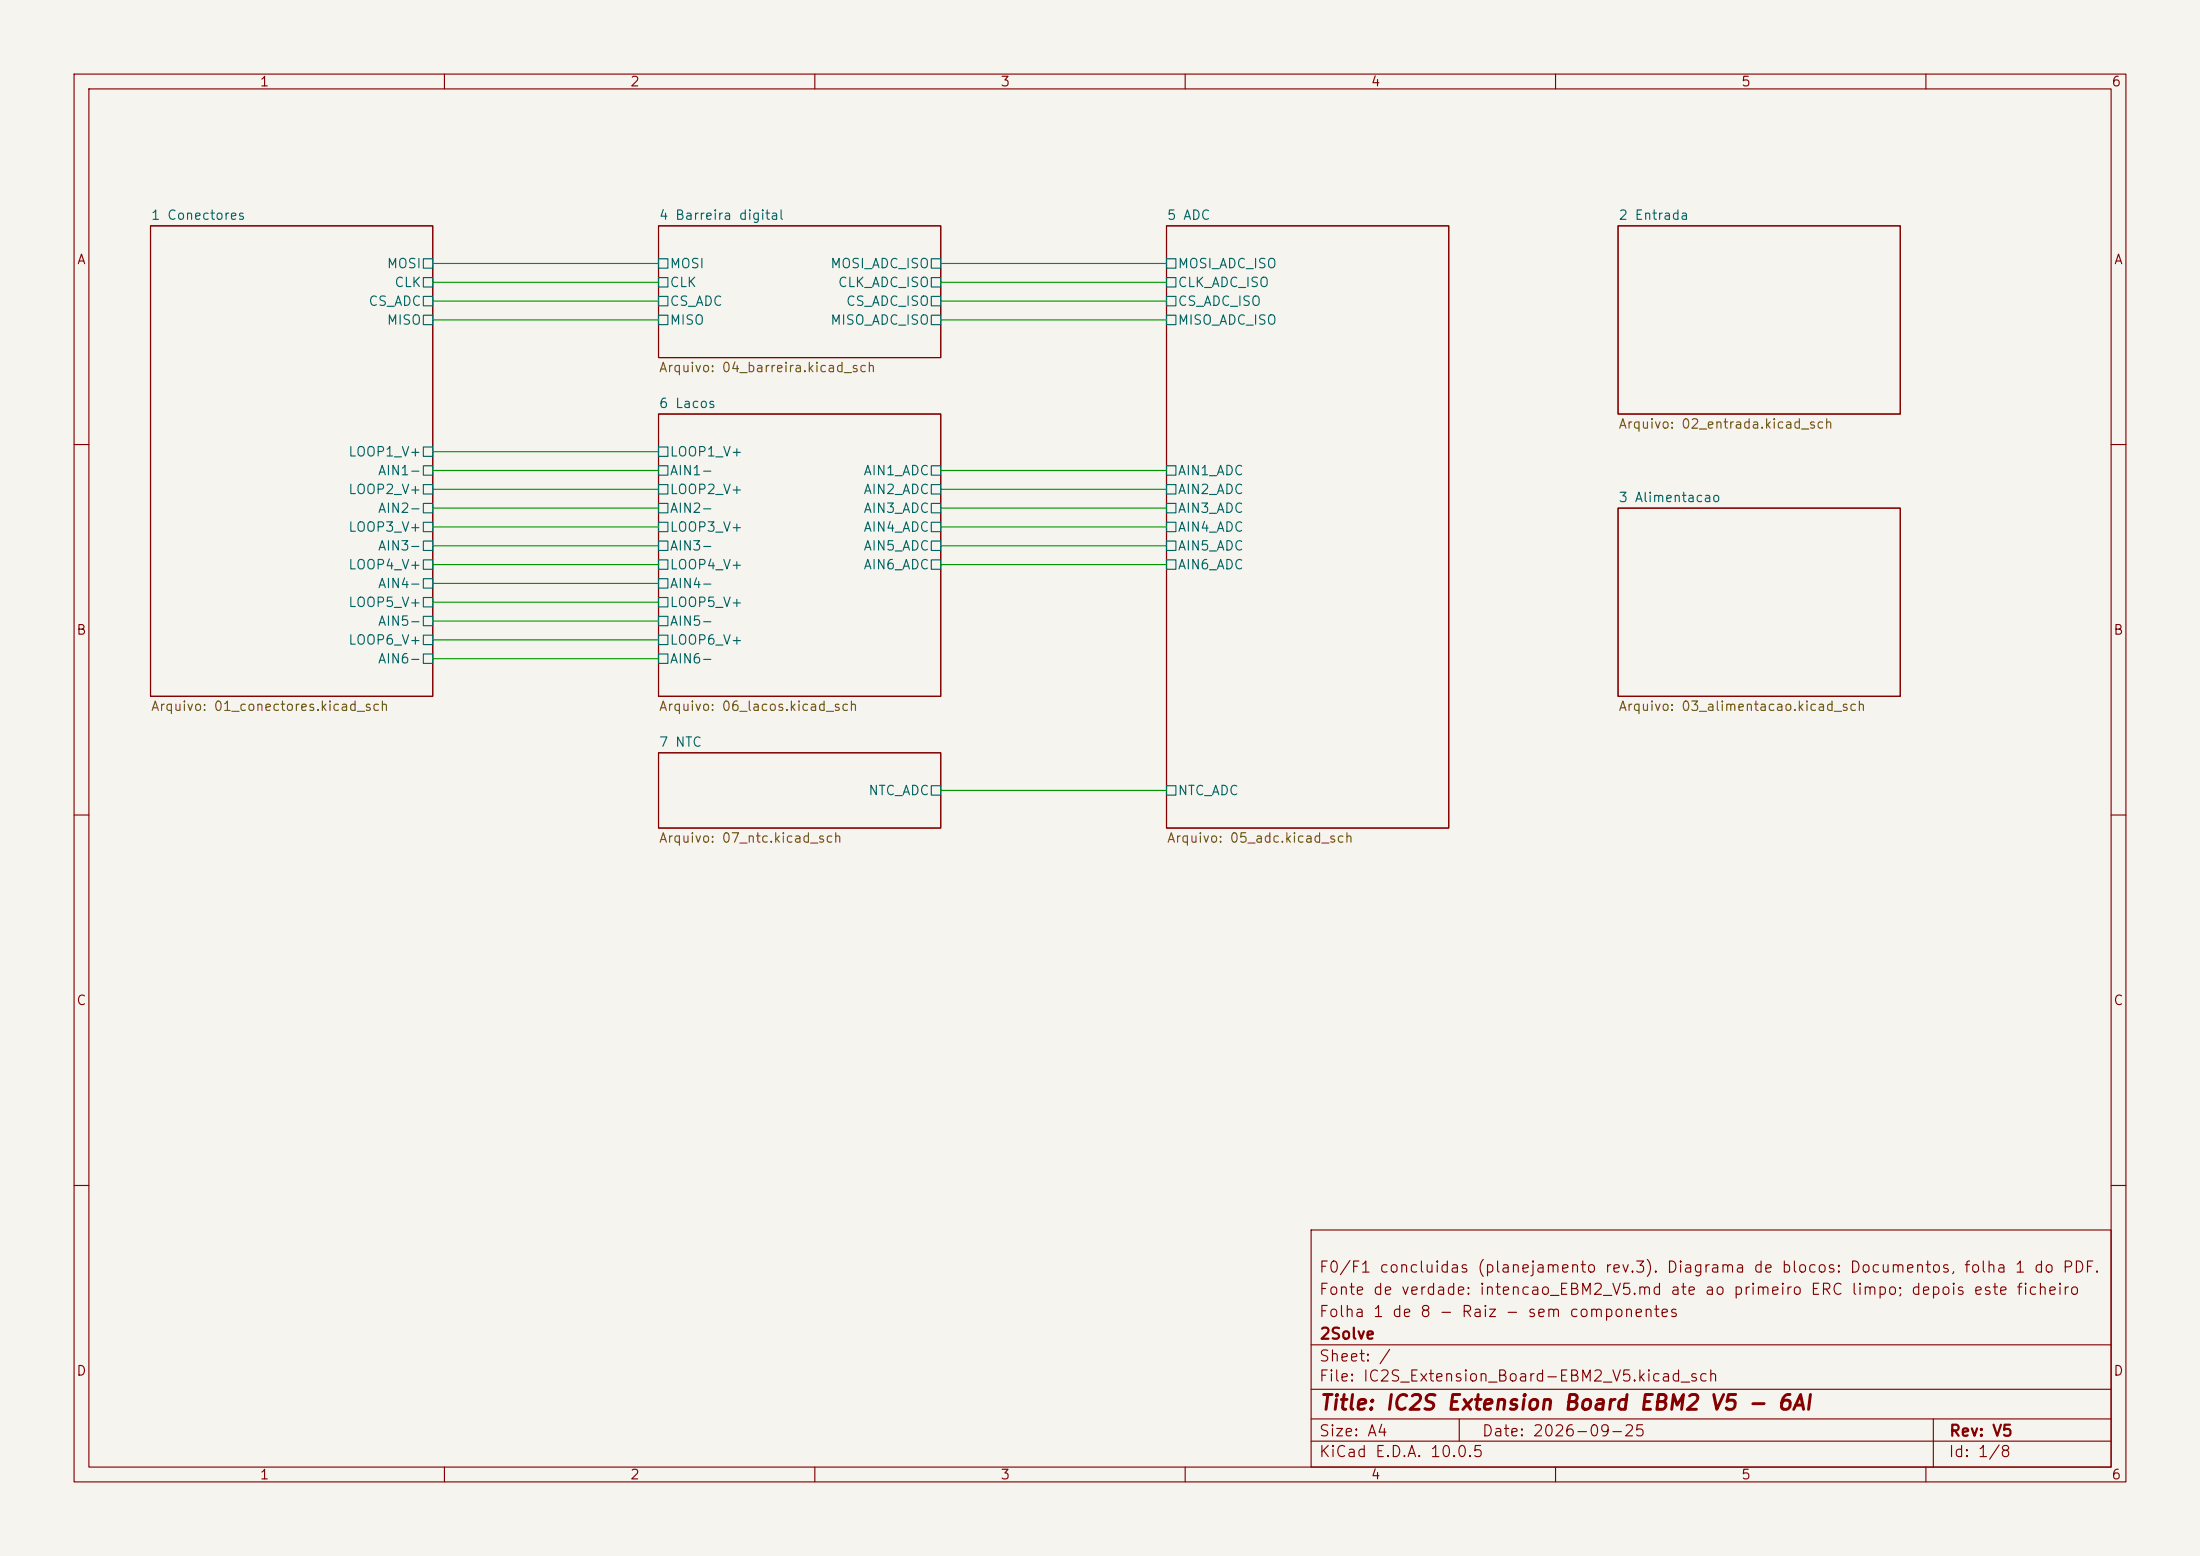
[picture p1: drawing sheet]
(kicad_sch
 (version 20260306)
 (generator "eeschema")
 (generator_version "10.0")
 (paper "A4")
 (title_block
  (title "IC2S Extension Board EBM2 V5 - 6AI")
  (date "2026-09-25")
  (rev "V5")
  (company "2Solve")
  (comment 1 "Folha 1 de 8 - Raiz - sem componentes")
  (comment 2 "Fonte de verdade: intencao_EBM2_V5.md ate ao primeiro ERC limpo; depois este ficheiro")
  (comment 3 "F0/F1 concluidas (planejamento rev.3). Diagrama de blocos: Documentos, folha 1 do PDF."))
 (lib_symbols)
 (wire
  (pts (xy 58.42 81.28) (xy 88.9 81.28))
  (stroke (width 0) (type default)))
 (wire
  (pts (xy 58.42 88.9) (xy 88.9 88.9))
  (stroke (width 0) (type default)))
 (wire
  (pts (xy 58.42 66.04) (xy 88.9 66.04))
  (stroke (width 0) (type default)))
 (wire
  (pts (xy 58.42 86.36) (xy 88.9 86.36))
  (stroke (width 0) (type default)))
 (wire
  (pts (xy 127 66.04) (xy 157.48 66.04))
  (stroke (width 0) (type default)))
 (wire
  (pts (xy 58.42 78.74) (xy 88.9 78.74))
  (stroke (width 0) (type default)))
 (wire
  (pts (xy 58.42 38.1) (xy 88.9 38.1))
  (stroke (width 0) (type default)))
 (wire
  (pts (xy 58.42 43.18) (xy 88.9 43.18))
  (stroke (width 0) (type default)))
 (wire
  (pts (xy 127 73.66) (xy 157.48 73.66))
  (stroke (width 0) (type default)))
 (wire
  (pts (xy 58.42 63.5) (xy 88.9 63.5))
  (stroke (width 0) (type default)))
 (wire
  (pts (xy 127 43.18) (xy 157.48 43.18))
  (stroke (width 0) (type default)))
 (wire
  (pts (xy 58.42 76.2) (xy 88.9 76.2))
  (stroke (width 0) (type default)))
 (wire
  (pts (xy 58.42 68.58) (xy 88.9 68.58))
  (stroke (width 0) (type default)))
 (wire
  (pts (xy 58.42 60.96) (xy 88.9 60.96))
  (stroke (width 0) (type default)))
 (wire
  (pts (xy 58.42 83.82) (xy 88.9 83.82))
  (stroke (width 0) (type default)))
 (wire
  (pts (xy 127 106.68) (xy 157.48 106.68))
  (stroke (width 0) (type default)))
 (wire
  (pts (xy 127 63.5) (xy 157.48 63.5))
  (stroke (width 0) (type default)))
 (wire
  (pts (xy 58.42 71.12) (xy 88.9 71.12))
  (stroke (width 0) (type default)))
 (wire
  (pts (xy 58.42 35.56) (xy 88.9 35.56))
  (stroke (width 0) (type default)))
 (wire
  (pts (xy 127 71.12) (xy 157.48 71.12))
  (stroke (width 0) (type default)))
 (wire
  (pts (xy 127 76.2) (xy 157.48 76.2))
  (stroke (width 0) (type default)))
 (wire
  (pts (xy 58.42 73.66) (xy 88.9 73.66))
  (stroke (width 0) (type default)))
 (wire
  (pts (xy 127 68.58) (xy 157.48 68.58))
  (stroke (width 0) (type default)))
 (wire
  (pts (xy 127 35.56) (xy 157.48 35.56))
  (stroke (width 0) (type default)))
 (wire
  (pts (xy 127 40.64) (xy 157.48 40.64))
  (stroke (width 0) (type default)))
 (wire
  (pts (xy 58.42 40.64) (xy 88.9 40.64))
  (stroke (width 0) (type default)))
 (wire
  (pts (xy 127 38.1) (xy 157.48 38.1))
  (stroke (width 0) (type default)))
 (sheet
  (at 218.44 68.58)
  (size 38.1 25.4)
  (exclude_from_sim no)
  (in_bom yes)
  (on_board yes)
  (dnp no)
  (fields_autoplaced yes)
  (stroke (width 0.1524) (type solid))
  (fill (color 0 0 0 0))
  (property "Sheetname" "3 Alimentacao" (at 218.44 67.8684 0) (show_name no) (do_not_autoplace no) (effects (font (size 1.27 1.27)) (justify left bottom)))
  (property "Sheetfile" "03_alimentacao.kicad_sch" (at 218.44 94.5646 0) (show_name no) (do_not_autoplace no) (effects (font (size 1.27 1.27)) (justify left top))))
 (sheet
  (at 88.9 30.48)
  (size 38.1 17.78)
  (exclude_from_sim no)
  (in_bom yes)
  (on_board yes)
  (dnp no)
  (fields_autoplaced yes)
  (stroke (width 0.1524) (type solid))
  (fill (color 0 0 0 0))
  (property "Sheetname" "4 Barreira digital" (at 88.9 29.7684 0) (show_name no) (do_not_autoplace no) (effects (font (size 1.27 1.27)) (justify left bottom)))
  (property "Sheetfile" "04_barreira.kicad_sch" (at 88.9 48.8446 0) (show_name no) (do_not_autoplace no) (effects (font (size 1.27 1.27)) (justify left top)))
  (pin "MOSI" passive (at 88.9 35.56 180) (effects (font (size 1.27 1.27)) (justify left)))
  (pin "CLK" passive (at 88.9 38.1 180) (effects (font (size 1.27 1.27)) (justify left)))
  (pin "CS_ADC" passive (at 88.9 40.64 180) (effects (font (size 1.27 1.27)) (justify left)))
  (pin "MISO" passive (at 88.9 43.18 180) (effects (font (size 1.27 1.27)) (justify left)))
  (pin "MOSI_ADC_ISO" passive (at 127 35.56 0) (effects (font (size 1.27 1.27)) (justify right)))
  (pin "CLK_ADC_ISO" passive (at 127 38.1 0) (effects (font (size 1.27 1.27)) (justify right)))
  (pin "CS_ADC_ISO" passive (at 127 40.64 0) (effects (font (size 1.27 1.27)) (justify right)))
  (pin "MISO_ADC_ISO" passive (at 127 43.18 0) (effects (font (size 1.27 1.27)) (justify right))))
 (sheet
  (at 88.9 55.88)
  (size 38.1 38.1)
  (exclude_from_sim no)
  (in_bom yes)
  (on_board yes)
  (dnp no)
  (fields_autoplaced yes)
  (stroke (width 0.1524) (type solid))
  (fill (color 0 0 0 0))
  (property "Sheetname" "6 Lacos" (at 88.9 55.1684 0) (show_name no) (do_not_autoplace no) (effects (font (size 1.27 1.27)) (justify left bottom)))
  (property "Sheetfile" "06_lacos.kicad_sch" (at 88.9 94.5646 0) (show_name no) (do_not_autoplace no) (effects (font (size 1.27 1.27)) (justify left top)))
  (pin "LOOP1_V+" passive (at 88.9 60.96 180) (effects (font (size 1.27 1.27)) (justify left)))
  (pin "AIN1-" passive (at 88.9 63.5 180) (effects (font (size 1.27 1.27)) (justify left)))
  (pin "LOOP2_V+" passive (at 88.9 66.04 180) (effects (font (size 1.27 1.27)) (justify left)))
  (pin "AIN2-" passive (at 88.9 68.58 180) (effects (font (size 1.27 1.27)) (justify left)))
  (pin "LOOP3_V+" passive (at 88.9 71.12 180) (effects (font (size 1.27 1.27)) (justify left)))
  (pin "AIN3-" passive (at 88.9 73.66 180) (effects (font (size 1.27 1.27)) (justify left)))
  (pin "LOOP4_V+" passive (at 88.9 76.2 180) (effects (font (size 1.27 1.27)) (justify left)))
  (pin "AIN4-" passive (at 88.9 78.74 180) (effects (font (size 1.27 1.27)) (justify left)))
  (pin "LOOP5_V+" passive (at 88.9 81.28 180) (effects (font (size 1.27 1.27)) (justify left)))
  (pin "AIN5-" passive (at 88.9 83.82 180) (effects (font (size 1.27 1.27)) (justify left)))
  (pin "LOOP6_V+" passive (at 88.9 86.36 180) (effects (font (size 1.27 1.27)) (justify left)))
  (pin "AIN6-" passive (at 88.9 88.9 180) (effects (font (size 1.27 1.27)) (justify left)))
  (pin "AIN1_ADC" passive (at 127 63.5 0) (effects (font (size 1.27 1.27)) (justify right)))
  (pin "AIN2_ADC" passive (at 127 66.04 0) (effects (font (size 1.27 1.27)) (justify right)))
  (pin "AIN3_ADC" passive (at 127 68.58 0) (effects (font (size 1.27 1.27)) (justify right)))
  (pin "AIN4_ADC" passive (at 127 71.12 0) (effects (font (size 1.27 1.27)) (justify right)))
  (pin "AIN5_ADC" passive (at 127 73.66 0) (effects (font (size 1.27 1.27)) (justify right)))
  (pin "AIN6_ADC" passive (at 127 76.2 0) (effects (font (size 1.27 1.27)) (justify right))))
 (sheet
  (at 20.32 30.48)
  (size 38.1 63.5)
  (exclude_from_sim no)
  (in_bom yes)
  (on_board yes)
  (dnp no)
  (fields_autoplaced yes)
  (stroke (width 0.1524) (type solid))
  (fill (color 0 0 0 0))
  (property "Sheetname" "1 Conectores" (at 20.32 29.7684 0) (show_name no) (do_not_autoplace no) (effects (font (size 1.27 1.27)) (justify left bottom)))
  (property "Sheetfile" "01_conectores.kicad_sch" (at 20.32 94.5646 0) (show_name no) (do_not_autoplace no) (effects (font (size 1.27 1.27)) (justify left top)))
  (pin "MOSI" passive (at 58.42 35.56 0) (effects (font (size 1.27 1.27)) (justify right)))
  (pin "CLK" passive (at 58.42 38.1 0) (effects (font (size 1.27 1.27)) (justify right)))
  (pin "CS_ADC" passive (at 58.42 40.64 0) (effects (font (size 1.27 1.27)) (justify right)))
  (pin "MISO" passive (at 58.42 43.18 0) (effects (font (size 1.27 1.27)) (justify right)))
  (pin "LOOP1_V+" passive (at 58.42 60.96 0) (effects (font (size 1.27 1.27)) (justify right)))
  (pin "AIN1-" passive (at 58.42 63.5 0) (effects (font (size 1.27 1.27)) (justify right)))
  (pin "LOOP2_V+" passive (at 58.42 66.04 0) (effects (font (size 1.27 1.27)) (justify right)))
  (pin "AIN2-" passive (at 58.42 68.58 0) (effects (font (size 1.27 1.27)) (justify right)))
  (pin "LOOP3_V+" passive (at 58.42 71.12 0) (effects (font (size 1.27 1.27)) (justify right)))
  (pin "AIN3-" passive (at 58.42 73.66 0) (effects (font (size 1.27 1.27)) (justify right)))
  (pin "LOOP4_V+" passive (at 58.42 76.2 0) (effects (font (size 1.27 1.27)) (justify right)))
  (pin "AIN4-" passive (at 58.42 78.74 0) (effects (font (size 1.27 1.27)) (justify right)))
  (pin "LOOP5_V+" passive (at 58.42 81.28 0) (effects (font (size 1.27 1.27)) (justify right)))
  (pin "AIN5-" passive (at 58.42 83.82 0) (effects (font (size 1.27 1.27)) (justify right)))
  (pin "LOOP6_V+" passive (at 58.42 86.36 0) (effects (font (size 1.27 1.27)) (justify right)))
  (pin "AIN6-" passive (at 58.42 88.9 0) (effects (font (size 1.27 1.27)) (justify right))))
 (sheet
  (at 218.44 30.48)
  (size 38.1 25.4)
  (exclude_from_sim no)
  (in_bom yes)
  (on_board yes)
  (dnp no)
  (fields_autoplaced yes)
  (stroke (width 0.1524) (type solid))
  (fill (color 0 0 0 0))
  (property "Sheetname" "2 Entrada" (at 218.44 29.7684 0) (show_name no) (do_not_autoplace no) (effects (font (size 1.27 1.27)) (justify left bottom)))
  (property "Sheetfile" "02_entrada.kicad_sch" (at 218.44 56.4646 0) (show_name no) (do_not_autoplace no) (effects (font (size 1.27 1.27)) (justify left top))))
 (sheet
  (at 88.9 101.6)
  (size 38.1 10.16)
  (exclude_from_sim no)
  (in_bom yes)
  (on_board yes)
  (dnp no)
  (fields_autoplaced yes)
  (stroke (width 0.1524) (type solid))
  (fill (color 0 0 0 0))
  (property "Sheetname" "7 NTC" (at 88.9 100.8884 0) (show_name no) (do_not_autoplace no) (effects (font (size 1.27 1.27)) (justify left bottom)))
  (property "Sheetfile" "07_ntc.kicad_sch" (at 88.9 112.3446 0) (show_name no) (do_not_autoplace no) (effects (font (size 1.27 1.27)) (justify left top)))
  (pin "NTC_ADC" passive (at 127 106.68 0) (effects (font (size 1.27 1.27)) (justify right))))
 (sheet
  (at 157.48 30.48)
  (size 38.1 81.28)
  (exclude_from_sim no)
  (in_bom yes)
  (on_board yes)
  (dnp no)
  (fields_autoplaced yes)
  (stroke (width 0.1524) (type solid))
  (fill (color 0 0 0 0))
  (property "Sheetname" "5 ADC" (at 157.48 29.7684 0) (show_name no) (do_not_autoplace no) (effects (font (size 1.27 1.27)) (justify left bottom)))
  (property "Sheetfile" "05_adc.kicad_sch" (at 157.48 112.3446 0) (show_name no) (do_not_autoplace no) (effects (font (size 1.27 1.27)) (justify left top)))
  (pin "MOSI_ADC_ISO" passive (at 157.48 35.56 180) (effects (font (size 1.27 1.27)) (justify left)))
  (pin "CLK_ADC_ISO" passive (at 157.48 38.1 180) (effects (font (size 1.27 1.27)) (justify left)))
  (pin "CS_ADC_ISO" passive (at 157.48 40.64 180) (effects (font (size 1.27 1.27)) (justify left)))
  (pin "MISO_ADC_ISO" passive (at 157.48 43.18 180) (effects (font (size 1.27 1.27)) (justify left)))
  (pin "AIN1_ADC" passive (at 157.48 63.5 180) (effects (font (size 1.27 1.27)) (justify left)))
  (pin "AIN2_ADC" passive (at 157.48 66.04 180) (effects (font (size 1.27 1.27)) (justify left)))
  (pin "AIN3_ADC" passive (at 157.48 68.58 180) (effects (font (size 1.27 1.27)) (justify left)))
  (pin "AIN4_ADC" passive (at 157.48 71.12 180) (effects (font (size 1.27 1.27)) (justify left)))
  (pin "AIN5_ADC" passive (at 157.48 73.66 180) (effects (font (size 1.27 1.27)) (justify left)))
  (pin "AIN6_ADC" passive (at 157.48 76.2 180) (effects (font (size 1.27 1.27)) (justify left)))
  (pin "NTC_ADC" passive (at 157.48 106.68 180) (effects (font (size 1.27 1.27)) (justify left))))
 (sheet_instances
  (path ""
   (page "1")))
 (embedded_fonts no))
